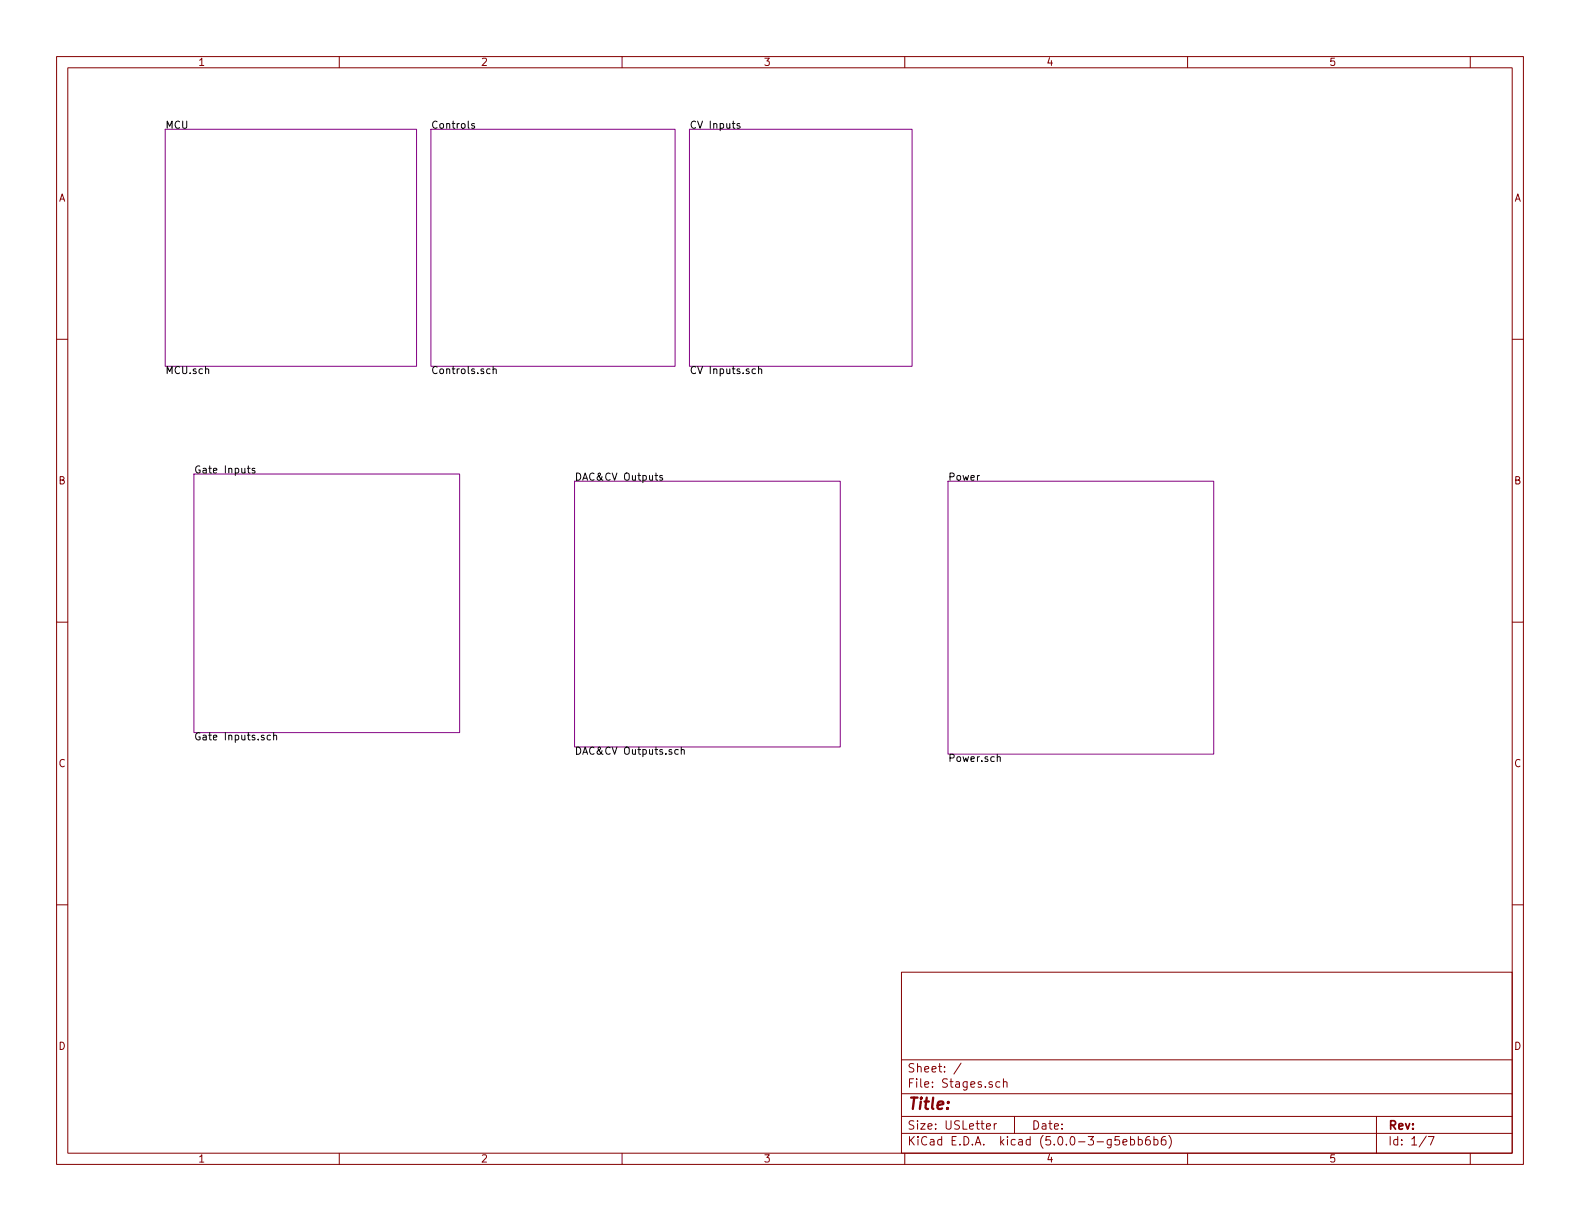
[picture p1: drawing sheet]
<svg xmlns="http://www.w3.org/2000/svg" width="279mm" height="216mm" viewBox="0 0 279 216" stroke-linecap="round" stroke-linejoin="round" font-family="sans-serif">
<g fill="none" stroke="#840000" stroke-width=".18">
<path d="M10 10h259.4v195.9h-259.4zM12 12h255.4v191.9h-255.4zM60 10v2M110 10v2M160 10v2M210 10v2M260 10v2M10 60h2M267.4 60h2M10 110h2M267.4 110h2M10 160h2"/>
<path d="M267.4 160h2M159.4 171.9h108v32h-108zM159.4 197.4h108M159.4 193.4h108M159.4 187.4h108M170 188l-1.3 1.9M174.4 199.2l.8-.2-.1-.2-.4-.1-.3 .2 .1 .7h.6M175.8 198.7v1M176.2 198.7l-.3 .1-.1 .2M176.8 191.3h-.4l-.3 .2 .1 .7h.6M177.4 191.4l.3-.1h.3l.1 1M177.4 190.8v1.5"/>
<path d="M179.4 197.4v3M243.4 197.4v6.5M60 203.9v2M110 203.9v2M159.4 200.4h108M160 203.9v2M197.9 201h-.7v.7l.2-.2 .5 .1 .1 .2-.1 .5-.2 .2-.5-.2M198.6 202l.7-.2-.1-.3h-.4l-.2 .2 .1 .7h.5M199.9 201.5h.5l.2 .3-.1 .6h-.6M199.9 201v1.5M201.3 201.5h.4l.3 .3-.1 .5-.2 .2-.4-.1M201.3 201v1.5"/>
<path d="M203.3 201a.59 .59 0 0 0-.7 .6v.7l.2 .2 .6-.2v-.5l-.1-.2-.5-.1-.2 .3M204.1 201.5h.4l.3 .3-.2 .6h-.5M204.1 201v1.5M206.1 201a.59 .59 0 0 0-.7 .6v.7l.2 .2 .5-.2 .1-.5-.1-.2-.5-.1-.2 .3M206.7 200.8a1.71 1.71 0 0 1 0 2.2M210 203.9v2M252.2 200.9l-1.2 1.9M252.6 201h1l-.6 1.5M260 203.9v2"/>
</g>
<path d="M29.2 22.9h44.5v41.9h-44.5zM76.2 22.9h43.2v41.9h-43.2zM121.9 22.9h39.4v41.9h-39.4zM34.3 83.8h47v45.7h-47zM101.6 85.1h47v47h-47zM167.6 85.1h47v48.3h-47z" fill="none" stroke="#840084" stroke-width=".18"/>
<g fill="none" stroke="#000" stroke-width=".18">
<path d="M83.9 21.9l-.3-.1-.2 .2 .1 .2 .4 .1v.3h-.5M130.8 21.9l-.3-.1-.2 .2 .1 .2 .4 .1v.3h-.5M86.7 65.3l-.4-.1-.2 .3 .1 .5h.5M87.2 65.4l.2-.2 .3 .1 .1 .8M87.2 64.8v1.3M133.6 65.3l-.4-.1-.2 .3 .1 .5h.5M134.1 65.4l.2-.2 .3 .1 .1 .8M134.1 64.8v1.3M43.7 82.8h.5M43.9 82.4v1.1l.3 .1M45.1 82.9l-.3-.1-.2 .2v.2l.5 .1v.3h-.5M115.8 84.1h.5"/>
<path d="M116 83.6v1.1l.3 .2M117.1 84.1h-.3l-.1 .2v.1l.4 .2v.3h-.4M47.8 130h-.3l-.3 .2 .1 .6h.5M48.4 130.1l.2-.1h.3v.8M48.4 129.6v1.2M119.9 132.6l-.3-.1-.3 .3 .2 .5h.4M120.5 132.7l.1-.2 .4 .1v.8M120.5 132.1v1.3M176.4 133.9l.1-.1 .3 .1 .1 .7"/>
</g>
<text font-size="2.8" fill="#840000" x="160.4" y="196.2">Title:</text>
<g font-size="2.1" fill="#840000">
<text x="160.4" y="189.6">Sheet: /</text>
<text x="160.4" y="192.3">File: Stages.sch</text>
<text x="160.4" y="202.5">KiCad E.D.A. kicad (5.0.0-3-g5ebb6b6)</text>
<text x="160.4" y="199.7">Size: USLetter</text>
<text x="182.4" y="199.7">Date:</text>
<text x="245.4" y="199.7">Rev:</text>
<text x="245.4" y="202.5">Id: 1/7</text>
</g>
<g font-size="1.8" fill="#840000">
<text x="35" y="11.6">1</text>
<text x="85" y="11.6">2</text>
<text x="135" y="11.6">3</text>
<text x="185" y="11.6">4</text>
<text x="235" y="11.6">5</text>
<text x="10.4" y="35.6">A</text>
<text x="267.8" y="35.6">A</text>
<text x="10.4" y="85.6">B</text>
<text x="267.8" y="85.6">B</text>
<text x="10.4" y="135.6">C</text>
<text x="267.8" y="135.6">C</text>
<text x="10.4" y="185.6">D</text>
<text x="267.8" y="185.6">D</text>
<text x="35" y="205.5">1</text>
<text x="85" y="205.5">2</text>
<text x="135" y="205.5">3</text>
<text x="185" y="205.5">4</text>
<text x="235" y="205.5">5</text>
</g>
<g font-size="1.8">
<text x="29.2" y="22.8">MCU</text>
<text x="76.2" y="22.8">Controls</text>
<text x="121.9" y="22.8">CV Inputs</text>
<text x="29.2" y="66.1">MCU.sch</text>
<text x="76.2" y="66.1">Controls.sch</text>
<text x="121.9" y="66.1">CV Inputs.sch</text>
<text x="34.3" y="83.7">Gate Inputs</text>
<text x="101.6" y="85">DAC&amp;CV Outputs</text>
<text x="167.6" y="85">Power</text>
<text x="34.3" y="130.9">Gate Inputs.sch</text>
<text x="101.6" y="133.5">DAC&amp;CV Outputs.sch</text>
<text x="167.6" y="134.7">Power.sch</text>
</g>
</svg>
